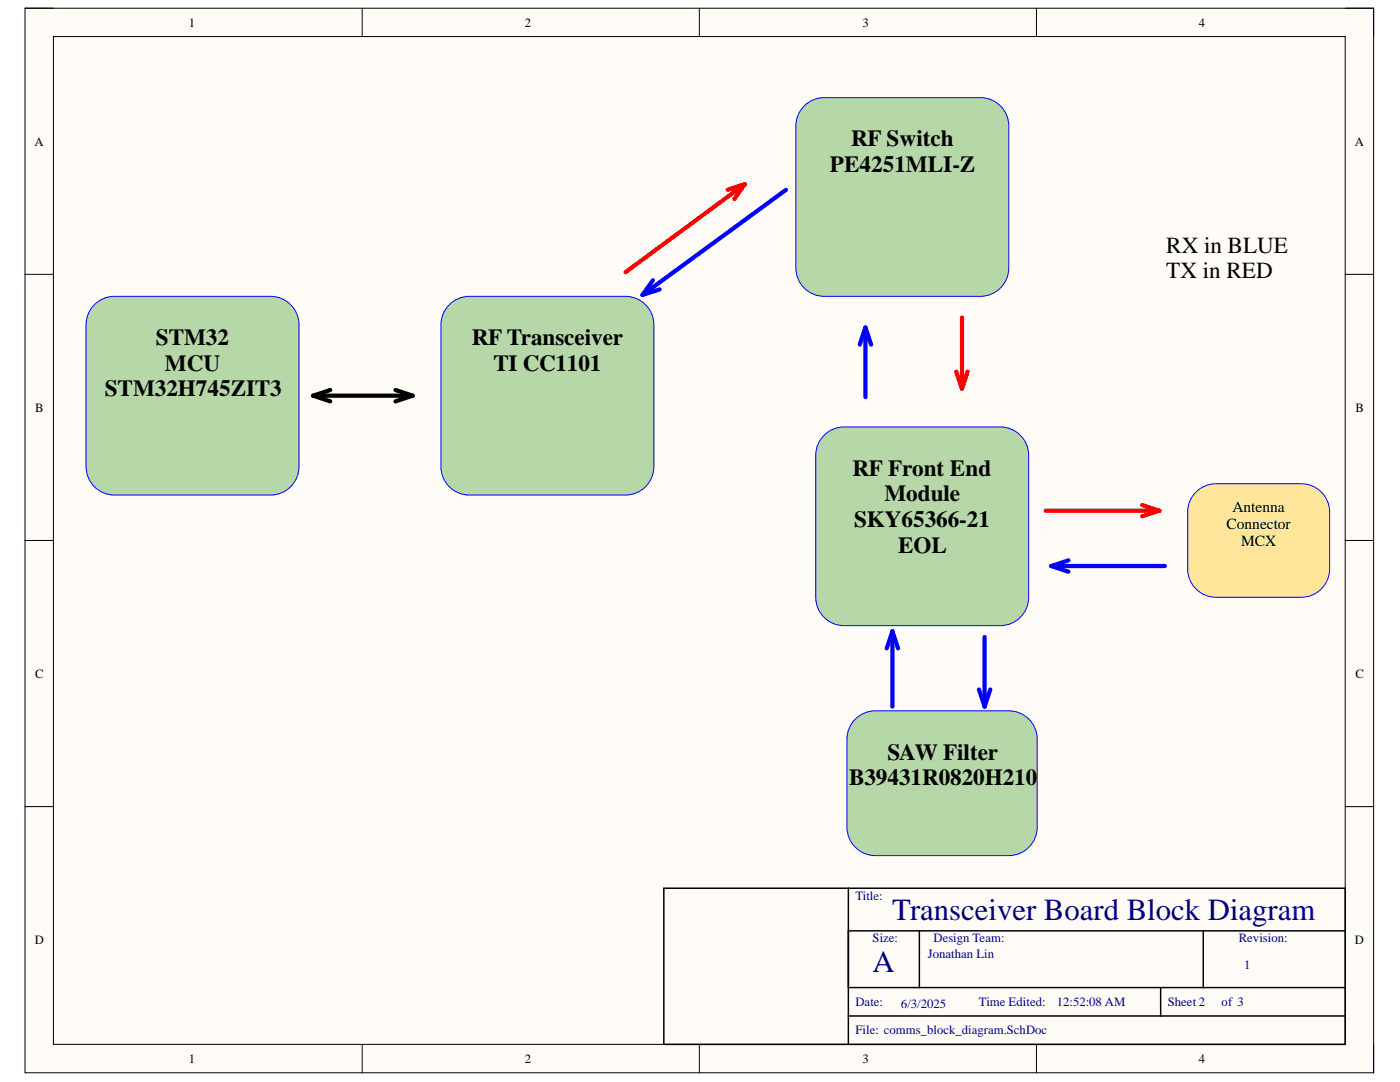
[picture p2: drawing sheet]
<svg xmlns="http://www.w3.org/2000/svg" width="279mm" height="216mm" viewBox="0 0 279 216" stroke-linecap="round" stroke-linejoin="round" font-family="sans-serif">
<path d="M5 1.6h269.1v212.5h-269.1z" fill-rule="evenodd" fill="#fffcf8"/>
<path d="M5 1.6h269.1v212.5h-269.1z" fill="none" stroke="#000" stroke-width=".2"/>
<path d="M10.7 7.3h257.8v201.1h-257.8z" fill-rule="evenodd" fill="#fffcf8"/>
<g fill="none" stroke="#000" stroke-width=".2">
<path d="M5 1.6h5.7M10.7 7.3h257.8v201.1h-257.8zM72.3 1.6v5.7M139.6 1.6v5.7M206.8 1.6v5.7M268.5 1.6h5.6v5.7M5 54.7h5.7M268.5 54.7h5.6M5 107.8h5.7M268.5 107.8h5.6M5 161h5.7M268.5 161h5.6"/>
<path d="M72.3 208.4v5.7M139.6 208.4v5.7M206.8 208.4v5.7M274.1 208.4v5.7"/>
</g>
<path d="M132.5 177.2h136v31.2h-136zM169.3 177.2v31.2M169.3 197.1h99.2M169.3 185.7h99.2M183.5 185.7v11.4M231.6 197.1v5.6M240.1 185.7v11.4M169.3 202.7h99.2" fill="none" stroke="#000" stroke-width=".3"/>
<path d="M18.8 60.8a5.6 5.6 0 0 1 4-1.7h31.2a5.7 5.7 0 0 1 5.7 5.7v28.3a5.7 5.7 0 0 1-5.7 5.7h-31.2a5.7 5.7 0 0 1-5.6-5.7v-28.3a5.6 5.6 0 0 1 1.6-4z" fill="#b6d7a8"/>
<path d="M18.8 60.8a5.6 5.6 0 0 1 4-1.7h31.2a5.7 5.7 0 0 1 5.7 5.7v28.3a5.7 5.7 0 0 1-5.7 5.7h-31.2a5.7 5.7 0 0 1-5.6-5.7v-28.3a5.6 5.6 0 0 1 1.6-4z" fill="none" stroke="#00f" stroke-width=".2"/>
<path d="M89.7 60.8a5.7 5.7 0 0 1 4-1.7h31.1a5.7 5.7 0 0 1 5.7 5.7v28.3a5.7 5.7 0 0 1-5.7 5.7h-31.1a5.7 5.7 0 0 1-5.7-5.7v-28.3a5.6 5.6 0 0 1 1.7-4z" fill="#b6d7a8"/>
<path d="M89.7 60.8a5.7 5.7 0 0 1 4-1.7h31.1a5.7 5.7 0 0 1 5.7 5.7v28.3a5.7 5.7 0 0 1-5.7 5.7h-31.1a5.7 5.7 0 0 1-5.7-5.7v-28.3a5.6 5.6 0 0 1 1.7-4z" fill="none" stroke="#00f" stroke-width=".2"/>
<path d="M160.5 21.1a5.7 5.7 0 0 1 4-1.6h31.2a5.7 5.7 0 0 1 5.6 5.6v28.4a5.7 5.7 0 0 1-5.6 5.6h-31.2a5.7 5.7 0 0 1-5.7-5.6v-28.4a5.6 5.6 0 0 1 1.7-4z" fill="#b6d7a8"/>
<path d="M160.5 21.1a5.7 5.7 0 0 1 4-1.6h31.2a5.7 5.7 0 0 1 5.6 5.6v28.4a5.7 5.7 0 0 1-5.6 5.6h-31.2a5.7 5.7 0 0 1-5.7-5.6v-28.4a5.6 5.6 0 0 1 1.7-4z" fill="none" stroke="#00f" stroke-width=".2"/>
<path d="M62.5 79h19.8M62.5 79l3.4 1.1M65.9 77.8l-3.4 1.2M78.9 77.8l3.4 1.2M82.3 79l-3.4 1.1" fill="none" stroke="#000" stroke-width=".85"/>
<path d="M148.6 36.8l-23.8 17.5M148.6 36.8l-3.4 1.1M148.6 36.8l-2 2.9M190.8 74.1l1.2 3.4M192 63.4v14.1M193.1 74.1l-1.1 3.4M208.7 101.9h22.7M228 100.8l3.4 1.1M231.4 101.9l-3.4 1.1" fill="none" stroke="#f00" stroke-width=".85"/>
<path d="M156.8 37.9l-28.6 20.9M130.3 55.9l-2.1 2.9M131.6 57.8l-3.4 1M209.8 112.9h22.7M209.8 112.9l3.4 1.2M213.2 111.8l-3.4 1.1" fill="none" stroke="#00f" stroke-width=".85"/>
<path d="M238.7 98.2a5.7 5.7 0 0 1 4-1.7h17a5.7 5.7 0 0 1 5.7 5.7v11.3a5.7 5.7 0 0 1-5.7 5.7h-17a5.7 5.7 0 0 1-5.7-5.7v-11.3a5.6 5.6 0 0 1 1.7-4z" fill="#ffe599"/>
<path d="M238.7 98.2a5.7 5.7 0 0 1 4-1.7h17a5.7 5.7 0 0 1 5.7 5.7v11.3a5.7 5.7 0 0 1-5.7 5.7h-17a5.7 5.7 0 0 1-5.7-5.7v-11.3a5.6 5.6 0 0 1 1.7-4z" fill="none" stroke="#00f" stroke-width=".2"/>
<path d="M170.7 143.5a5.6 5.6 0 0 1 4-1.7h26.6a5.7 5.7 0 0 1 5.7 5.7v17.6a5.7 5.7 0 0 1-5.7 5.6h-26.6a5.7 5.7 0 0 1-5.7-5.6v-17.6a5.7 5.7 0 0 1 1.7-4z" fill="#b6d7a8"/>
<path d="M170.7 143.5a5.6 5.6 0 0 1 4-1.7h26.6a5.7 5.7 0 0 1 5.7 5.7v17.6a5.7 5.7 0 0 1-5.7 5.6h-26.6a5.7 5.7 0 0 1-5.7-5.6v-17.6a5.7 5.7 0 0 1 1.7-4z" fill="none" stroke="#00f" stroke-width=".2"/>
<path d="M164.5 86.8a5.7 5.7 0 0 1 4-1.6h31.1a5.7 5.7 0 0 1 5.7 5.7v28.3a5.7 5.7 0 0 1-5.7 5.6h-31.1a5.7 5.7 0 0 1-5.7-5.6v-28.3a5.6 5.6 0 0 1 1.7-4.1z" fill="#b6d7a8"/>
<path d="M164.5 86.8a5.7 5.7 0 0 1 4-1.6h31.1a5.7 5.7 0 0 1 5.7 5.7v28.3a5.7 5.7 0 0 1-5.7 5.6h-31.1a5.7 5.7 0 0 1-5.7-5.6v-28.3a5.6 5.6 0 0 1 1.7-4.1z" fill="none" stroke="#00f" stroke-width=".2"/>
<path d="M172.7 65.4v13.8M172.7 65.4l-1.1 3.4M172.7 65.4l1.1 3.4M178.1 126v15M178.1 126l-1.1 3.4M178.1 126l1.1 3.4M195.4 137.6l1.1 3.4M196.5 127.1v13.9M197.6 137.6l-1.1 3.4" fill="none" stroke="#00f" stroke-width=".85"/>
<g font-size="6.1" fill="#000080">
<text x="178.1" y="183.6">Transceiver Board Block Diagram</text>
<text x="174.1" y="194">A</text>
</g>
<g font-size="4.6">
<text x="169.9" y="29.2">RF Switch</text>
<text x="165.6" y="34.3">PE4251MLI-Z</text>
<text x="232.8" y="50.5">RX in BLUE</text>
<text x="232.8" y="55.6">TX in RED</text>
<text x="31.1" y="68.9">STM32</text>
<text x="94.2" y="68.9">RF Transceiver</text>
<text x="32.9" y="74">MCU</text>
<text x="98.5" y="74">TI CC1101</text>
<text x="20.9" y="79.1">STM32H745ZIT3</text>
<text x="170.2" y="94.9">RF Front End</text>
<text x="176.5" y="100.1">Module</text>
<text x="170.5" y="105.1">SKY65366-21</text>
<text x="179.3" y="110.2">EOL</text>
<text x="177.1" y="151.6">SAW Filter</text>
<text x="169.4" y="156.7">B39431R0820H210</text>
</g>
<g font-size="3.1">
<text x="244.8" y="105.5">Connector</text>
<text x="246" y="102.1">Antenna</text>
<text x="247.7" y="108.9">MCX</text>
</g>
<g font-size="2.5">
<text x="37.7" y="5.3">1</text>
<text x="104.7" y="5.3">2</text>
<text x="172.2" y="5.3">3</text>
<text x="239.3" y="5.3">4</text>
<text x="6.9" y="29.1">A</text>
<text x="270.4" y="29.1">A</text>
<text x="7" y="82.2">B</text>
<text x="270.5" y="82.2">B</text>
<text x="7" y="135.2">C</text>
<text x="270.5" y="135.2">C</text>
<text x="6.9" y="188.3">D</text>
<text x="270.4" y="188.3">D</text>
<text x="37.7" y="212.1">1</text>
<text x="104.7" y="212.1">2</text>
<text x="172.2" y="212.1">3</text>
<text x="239.3" y="212.1">4</text>
</g>
<g font-size="2.5" fill="#000080">
<text x="170.7" y="179.5">Title:</text>
<text x="174.1" y="188">Size:</text>
<text x="185.2" y="191.1">Jonathan Lin</text>
<text x="186.3" y="188">Design Team:</text>
<text x="247.2" y="188">Revision:</text>
<text x="248.3" y="193.4">1</text>
<text x="170.7" y="200.7">Date:</text>
<text x="179.8" y="201">6/3/2025</text>
<text x="195.4" y="200.7">Time Edited:</text>
<text x="210.9" y="200.7">12:52:08 AM</text>
<text x="233.1" y="200.7">Sheet 2</text>
<text x="243.8" y="200.7">of 3</text>
<text x="170.7" y="206.4">File: comms_block_diagram.SchDoc</text>
</g>
</svg>
